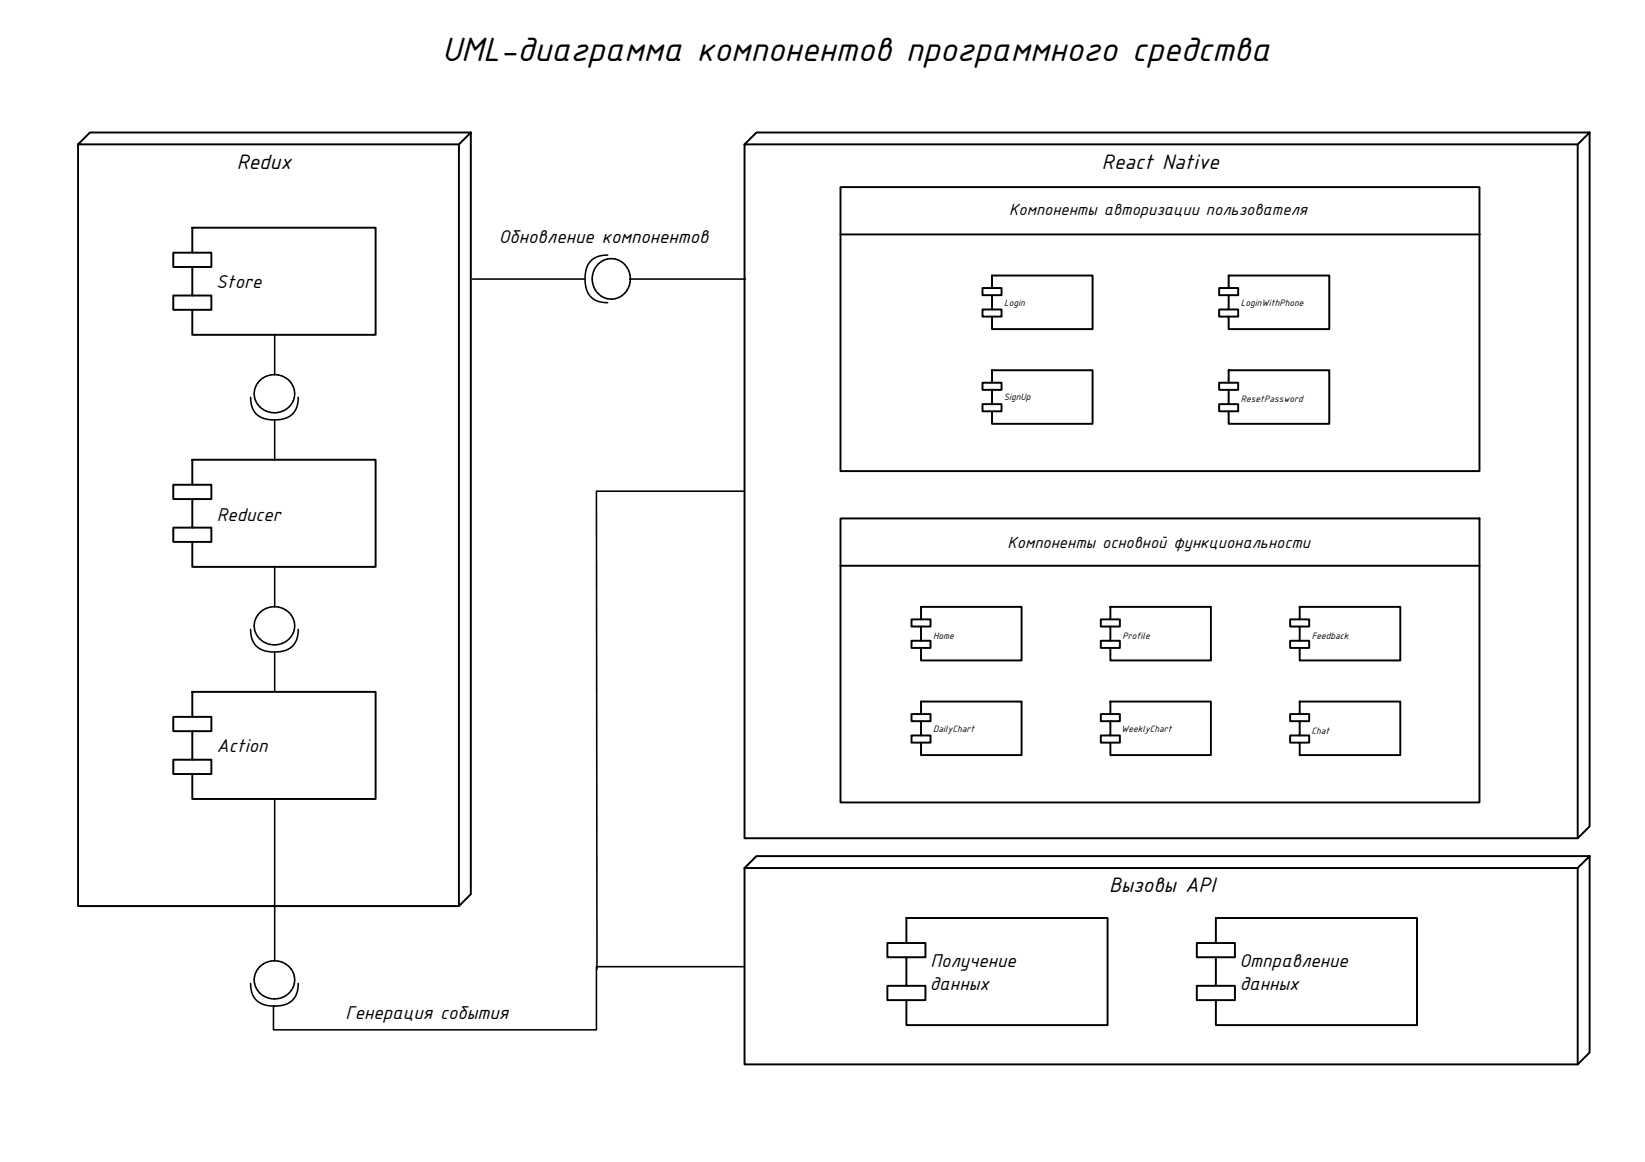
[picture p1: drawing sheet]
<svg xmlns="http://www.w3.org/2000/svg" width="841mm" height="594mm" viewBox="0 0 841 594" stroke-linecap="round" stroke-linejoin="round" font-family="sans-serif">
<g fill="#fff" stroke="#fff" stroke-width=".51">
<path d="M140 491h1z"/>
<path d="M141 491h1z"/>
<path d="M138 492v-1z"/>
<path d="M142 491l1 1z"/>
<path d="M136 492h1z"/>
<path d="M143 492h1z"/>
<path d="M144 492h1z"/>
<path d="M134 493h1z"/>
<path d="M133 494h1z"/>
<path d="M147 494h1z"/>
<path d="M133 495v-1z"/>
<path d="M148 494v1z"/>
<path d="M148 495h1z"/>
<path d="M132 496h-1z"/>
<path d="M149 496l1 1z"/>
<path d="M131 497l-1 1z"/>
<path d="M150 497v1z"/>
<path d="M130 498v1z"/>
<path d="M150 498v1z"/>
<path d="M130 499v1z"/>
<path d="M150 499l1 1z"/>
<path d="M130 500v1z"/>
<path d="M151 500v1z"/>
<path d="M130 501v1z"/>
<path d="M151 501v1z"/>
<path d="M130 502v1z"/>
<path d="M151 502l-1 1z"/>
<path d="M130 504l1 1z"/>
<path d="M150 504v1z"/>
<path d="M131 506h1z"/>
<path d="M150 505l-1 1z"/>
<path d="M132 506v1z"/>
<path d="M149 506l-1 1z"/>
<path d="M133 507v1z"/>
<path d="M148 507v1z"/>
<path d="M133 508h1z"/>
<path d="M147 508h1z"/>
<path d="M134 509h1z"/>
<path d="M146 509h1z"/>
<path d="M145 509h1z"/>
<path d="M145 510v-1z"/>
<path d="M136 510h1z"/>
<path d="M143 510h1z"/>
<path d="M142 511l1-1z"/>
<path d="M138 511h1z"/>
<path d="M141 511h1z"/>
<path d="M140 511h1z"/>
<path d="M140 310h1z"/>
<path d="M138 310h1z"/>
<path d="M141 310h1z"/>
<path d="M138 311v-1z"/>
<path d="M142 310l1 1z"/>
<path d="M136 311h1z"/>
<path d="M143 311h1z"/>
<path d="M144 311h1z"/>
<path d="M134 312h1z"/>
<path d="M133 313h1z"/>
<path d="M147 313h1z"/>
<path d="M133 313v1z"/>
<path d="M148 313v1z"/>
<path d="M132 314v1z"/>
<path d="M148 314l1 1z"/>
<path d="M132 315h-1z"/>
<path d="M131 316l-1 1z"/>
<path d="M150 316v1z"/>
<path d="M130 317v1z"/>
<path d="M150 317v1z"/>
<path d="M130 318v1z"/>
<path d="M150 318l1 1z"/>
<path d="M130 319v1z"/>
<path d="M151 319v1z"/>
<path d="M130 320v1z"/>
<path d="M151 320v1z"/>
<path d="M130 321v1z"/>
<path d="M151 321l-1 1z"/>
<path d="M130 323l1 1z"/>
<path d="M150 323v1z"/>
<path d="M150 324l-1 1z"/>
<path d="M132 325v1z"/>
<path d="M149 325l-1 1z"/>
<path d="M148 326v1z"/>
<path d="M133 327h1z"/>
<path d="M147 327h1z"/>
<path d="M147 328v-1z"/>
<path d="M145 328h1z"/>
<path d="M145 329v-1z"/>
<path d="M136 329h1z"/>
<path d="M143 329h1z"/>
<path d="M138 329v1z"/>
<path d="M142 330l1-1z"/>
<path d="M138 330h1z"/>
<path d="M141 330h1z"/>
<path d="M140 330h1z"/>
<path d="M140 192h1z"/>
<path d="M138 192h1z"/>
<path d="M141 192h1z"/>
<path d="M142 192h1z"/>
<path d="M136 192h1z"/>
<path d="M143 192h1z"/>
<path d="M136 193v-1z"/>
<path d="M144 192l1 1z"/>
<path d="M145 193h1z"/>
<path d="M134 194l1-1z"/>
<path d="M133 194h1z"/>
<path d="M147 194h1z"/>
<path d="M133 194v1z"/>
<path d="M148 194v1z"/>
<path d="M148 195h1z"/>
<path d="M132 196h-1z"/>
<path d="M131 197v1z"/>
<path d="M150 197v1z"/>
<path d="M131 198h-1z"/>
<path d="M150 198v1z"/>
<path d="M130 199v1z"/>
<path d="M150 199l1 1z"/>
<path d="M151 200v1z"/>
<path d="M130 201v1z"/>
<path d="M151 201v1z"/>
<path d="M151 202v1z"/>
<path d="M130 203v1z"/>
<path d="M150 203v1z"/>
<path d="M150 204v1z"/>
<path d="M131 205v1z"/>
<path d="M150 205v1z"/>
<path d="M131 206l1 1z"/>
<path d="M149 206v1z"/>
<path d="M149 207h-1z"/>
<path d="M148 207v1z"/>
<path d="M133 208l1 1z"/>
<path d="M147 209l1-1z"/>
<path d="M146 209h1z"/>
<path d="M135 209v1z"/>
<path d="M145 210l1-1z"/>
<path d="M144 210h1z"/>
<path d="M136 210l1 1z"/>
<path d="M143 211l1-1z"/>
<path d="M143 211h1z"/>
<path d="M142 211h1z"/>
<path d="M138 211h1z"/>
<path d="M141 211h1z"/>
<path d="M140 211h1z"/>
<path d="M312 132h1z"/>
<path d="M311 132h1z"/>
<path d="M310 133l1-1z"/>
<path d="M309 133h1z"/>
<path d="M315 133h1z"/>
<path d="M308 133h1z"/>
<path d="M316 133h1z"/>
<path d="M318 134l1 1z"/>
<path d="M306 135l-1 1z"/>
<path d="M319 135l1 1z"/>
<path d="M305 136l-1 1z"/>
<path d="M320 136l1 1z"/>
<path d="M322 141v1z"/>
<path d="M303 144v1z"/>
<path d="M322 144v1z"/>
<path d="M322 145v1z"/>
<path d="M322 147h-1z"/>
<path d="M304 148l1 1z"/>
<path d="M305 149l1 1z"/>
<path d="M320 149l-1 1z"/>
<path d="M307 151l1 1z"/>
<path d="M317 152l1-1z"/>
<path d="M308 152h1z"/>
<path d="M316 152h1z"/>
<path d="M309 152h1z"/>
<path d="M315 152h1z"/>
<path d="M311 153h1z"/>
<path d="M313 153h1z"/>
<path d="M312 153h1z"/>
<path d="M139 491h1zM139 491h1zM138 491h1z"/>
<path d="M141 491h1zM141 491h1z"/>
<path d="M143 492h1zM143 492h1z"/>
<path d="M137 492h1zM137 492h1z"/>
<path d="M145 492v1zM145 492v1zM145 493h1z"/>
<path d="M135 493l1-1zM135 493l1-1z"/>
<path d="M146 493h1zM146 493h1z"/>
<path d="M147 493v1zM147 493v1z"/>
<path d="M134 494v-1zM133 494l1-1z"/>
<path d="M133 495h-1zM133 495h-1zM132 495v1z"/>
<path d="M148 495h1zM148 495l1 1z"/>
<path d="M131 496v1zM131 496v1z"/>
<path d="M150 503v1zM150 503v1z"/>
<path d="M130 503l1 1zM130 503l1 1z"/>
<path d="M131 505v1zM131 505v1z"/>
<path d="M132 507h1zM132 507h1z"/>
<path d="M147 509v-1zM147 509v-1z"/>
<path d="M133 508l1 1zM133 508l1 1z"/>
<path d="M135 509l1 1zM135 509l1 1z"/>
<path d="M145 510v-1zM144 510h1z"/>
<path d="M137 510h1zM137 510h1zM138 510v1z"/>
<path d="M139 511h1zM139 511h1z"/>
<path d="M141 310h1zM141 310h1z"/>
<path d="M139 310h1zM139 310h1z"/>
<path d="M143 311h1zM143 311h1z"/>
<path d="M137 311h1zM137 311h1z"/>
<path d="M145 311v1zM145 311v1zM145 312h1z"/>
<path d="M135 312l1-1zM135 312l1-1z"/>
<path d="M146 312h1zM146 312h1z"/>
<path d="M147 312v1zM147 312v1z"/>
<path d="M134 313v-1zM133 313l1-1z"/>
<path d="M148 314h1zM148 314h1z"/>
<path d="M133 314h-1zM133 314h-1z"/>
<path d="M149 315l1 1zM149 315l1 1z"/>
<path d="M131 315v1zM131 315v1z"/>
<path d="M150 322v1zM150 322v1z"/>
<path d="M130 322l1 1zM130 322l1 1z"/>
<path d="M131 324v1zM131 324v1zM131 325h1z"/>
<path d="M132 326h1zM132 326h1zM133 326v1z"/>
<path d="M133 327l1 1zM133 327l1 1zM134 328h1z"/>
<path d="M147 328v-1zM146 328h1z"/>
<path d="M135 328l1 1zM135 328l1 1z"/>
<path d="M145 329v-1zM144 329h1z"/>
<path d="M137 329h1zM137 329h1z"/>
<path d="M139 330h1zM139 330h1z"/>
<path d="M141 192h1zM141 192h1z"/>
<path d="M139 192h1zM139 192h1z"/>
<path d="M143 192h1zM143 192h1z"/>
<path d="M137 192h1zM137 192h1z"/>
<path d="M135 193h1zM135 193h1z"/>
<path d="M146 193l1 1zM146 193l1 1z"/>
<path d="M133 195h-1zM133 195h-1zM132 195v1z"/>
<path d="M148 195h1zM148 195l1 1z"/>
<path d="M149 196l1 1zM149 196l1 1z"/>
<path d="M131 196v1zM131 196v1z"/>
<path d="M130 198v1zM130 198v1z"/>
<path d="M130 200v1zM130 200v1z"/>
<path d="M130 202v1zM130 202v1z"/>
<path d="M151 202v1zM151 203h-1z"/>
<path d="M130 204h1zM130 204h1zM130 204l1 1z"/>
<path d="M150 206h-1zM150 206h-1z"/>
<path d="M132 207l1 1zM132 207l1 1z"/>
<path d="M133 209h1zM133 209h1zM134 209h1z"/>
<path d="M135 210h1zM135 210h1z"/>
<path d="M137 211h1zM137 211h1z"/>
<path d="M139 211h1zM139 211h1z"/>
<path d="M313 132h1zM313 132h1zM313 132h1z"/>
<path d="M313 132h1zM313 132h1z"/>
<path d="M314 132l1 1zM314 132l1 1z"/>
<path d="M315 133h1zM315 133h1z"/>
<path d="M317 133v1zM317 133v1zM317 134h1z"/>
<path d="M308 134v-1zM308 134v-1z"/>
<path d="M307 134h1zM307 134h1z"/>
<path d="M307 134l-1 1zM306 135l1-1z"/>
<path d="M304 137v1zM304 137v1zM304 138v1z"/>
<path d="M321 137v1zM321 137v1z"/>
<path d="M321 138l1 1zM321 138l1 1z"/>
<path d="M304 139h-1zM304 139h-1z"/>
<path d="M303 139v1zM303 139v1zM303 140v1z"/>
<path d="M322 139v1zM322 139v1z"/>
<path d="M322 140v1zM322 140v1z"/>
<path d="M303 141v1zM303 141v1zM303 142v1z"/>
<path d="M322 141v1zM322 142v1z"/>
<path d="M322 143v1zM322 143v1z"/>
<path d="M303 143v1zM303 143v1z"/>
<path d="M303 145v1zM303 145v1zM303 146l1 1z"/>
<path d="M322 145v1zM322 146v1z"/>
<path d="M321 147v1zM321 147v1z"/>
<path d="M304 147v1zM304 147v1z"/>
<path d="M321 148l-1 1zM321 148l-1 1z"/>
<path d="M318 151l1-1zM318 151l1-1z"/>
<path d="M306 150l1 1zM306 150l1 1z"/>
<path d="M315 153l1-1zM315 153v-1zM314 153h1z"/>
<path d="M309 152l1 1zM309 152l1 1z"/>
<path d="M310 153h1zM310 153h1z"/>
<path d="M311 153h1zM311 153h1z"/>
<path d="M311 153h1zM311 153h1z"/>
</g>
<g fill="none" stroke="#000" stroke-width=".99">
<path d="M235 74v389M241 68v389l-6 6h-195v-389l6-6h195l-6 6h-195M807 74v355M813 68v354l-6 7h-426v-355l6-6h426l-6 6h-426M430 96h326v145h-326zM98 116h94v55h-94v-13h-9v-7h9v-15h-9v-7h9zM98 129h10v7h-10M98 151h10v7h-10M507 141h52v27h-52v-6h-5v-4h5v-7h-5v-4h5zM507 147h5v4h-5M507 158h5v4h-5M628 141h52v27h-52v-6h-5v-4h5v-7h-5v-4h5z"/>
<path d="M628 147h5v4h-5M628 158h5v4h-5M507 189h52v28h-52v-7h-5v-3h5v-8h-5v-3h5zM507 196h5v3h-5M628 189h52v28h-52v-7h-5v-3h5v-8h-5v-3h5zM628 196h5v3h-5M507 207h5v3h-5M628 207h5v3h-5M98 235h94v55h-94v-13h-9v-7h9v-15h-9v-7h9zM98 248h10v7h-10M98 270h10v7h-10M430 265h326v145h-326z"/>
<path d="M471 310h51v28h-51v-7h-5v-3h5v-8h-5v-3h5zM471 317h5v3h-5M568 310h51v28h-51v-7h-5v-3h5v-8h-5v-3h5zM568 317h5v3h-5M664 310h52v28h-52v-7h-4v-3h4v-8h-4v-3h4zM664 317h5v3h-5M471 328h5v3h-5M568 328h5v3h-5M664 328h5v3h-5M98 354h94v54h-94v-12h-9v-8h9v-14h-9v-7h9zM471 359h51v27h-51v-6h-5v-4h5v-7h-5v-4h5zM568 359h51v27h-51v-6h-5v-4h5v-7h-5v-4h5z"/>
<path d="M664 359h52v27h-52v-6h-4v-4h4v-7h-4v-4h4zM98 367h10v7h-10M471 365h5v4h-5M471 376h5v4h-5M568 365h5v4h-5M568 376h5v4h-5M664 365h5v4h-5M664 376h5v4h-5M98 388h10v8h-10M813 438v100l-6 6h-426v-100l6-6h426l-6 6h-426M807 444v100M463 469h103v55h-103v-13h-9v-7h9v-15h-9v-7h9z"/>
<path d="M622 469h102v55h-102v-13h-10v-7h10v-15h-10v-7h10zM463 482h10v7h-10M622 482h9v7h-9M463 504h10v7h-10M622 504h9v7h-9"/>
</g>
<g fill="none" stroke="#000" stroke-width=".8">
<path d="M306 135l4-2 3-1 4 1 3 3 2 4v4l-1 4-3 3-4 2h-3l-3-1-3-3-2-3v-4l1-4zM311 130a11 11 0 0 0-12 13 10 10 0 0 0 12 12M242 143h57M322 143h59M140 171v20M138 192h5l4 2 3 4 1 3-1 5-3 3-4 2h-5M138 192l-3 1-3 2-1 3-1 3 1 4 1 3 3 2 3 1M128 203a11 11 0 0 0 13 12 10 10 0 0 0 11-12M140 215v20M380 251h-75v244M140 290v20M138 310l-3 2-3 2-1 3-1 3 1 3 1 3 3 2 3 1"/>
<path d="M140 310l5 1 3 2 2 4 1 4-2 4-3 3-4 1h-4M140 310h-2M128 322a11 11 0 0 0 13 11 10 10 0 0 0 11-11M140 333v20M140 408v83M138 491l-3 2-3 2-1 3-1 3 1 3 1 3 3 2 3 2M140 491l5 1 4 4 2 4-1 5M140 491h-2M380 494h-75v33h-165v-13M128 503a11 11 0 0 0 13 11 10 10 0 0 0 11-11M150 505l-2 2-3 2-3 2h-4"/>
</g>
<!-- layer: 0 -->
<path d="M430 120h326M430 289h326" fill="none" stroke="#000" stroke-width=".99"/>
<text font-size="18.6" x="226" y="31">UML-диаграмма компонентов программного средства</text>
<g font-size="11.5">
<text x="121" y="86">Redux</text>
<text x="563" y="86">React Native</text>
<text x="567" y="456">Вызовы API</text>
</g>
<g font-size="10.2">
<text x="255" y="124">Обновление компонентов</text>
<text x="111" y="147">Store</text>
<text x="111" y="266">Reducer</text>
<text x="111" y="384">Action</text>
<text x="476" y="495">Получение</text>
<text x="634" y="495">Отправление</text>
<text x="475" y="506">данных</text>
<text x="634" y="506">данных</text>
<text x="177" y="521">Генерация события</text>
</g>
<g font-size="8.9">
<text x="516" y="110">Компоненты авторизации пользователя</text>
<text x="515" y="280">Компоненты основной функциональности</text>
</g>
<g font-size="5.1">
<text x="513" y="156">Login</text>
<text x="634" y="156">LoginWithPhone</text>
<text x="513" y="205">SignUp</text>
<text x="634" y="206">ResetPassword</text>
<text x="477" y="327">Home</text>
<text x="574" y="327">Profile</text>
<text x="671" y="327">Feedback</text>
<text x="477" y="374">DailyChart</text>
<text x="573" y="374">WeeklyChart</text>
<text x="670" y="375">Chat</text>
</g>
</svg>
